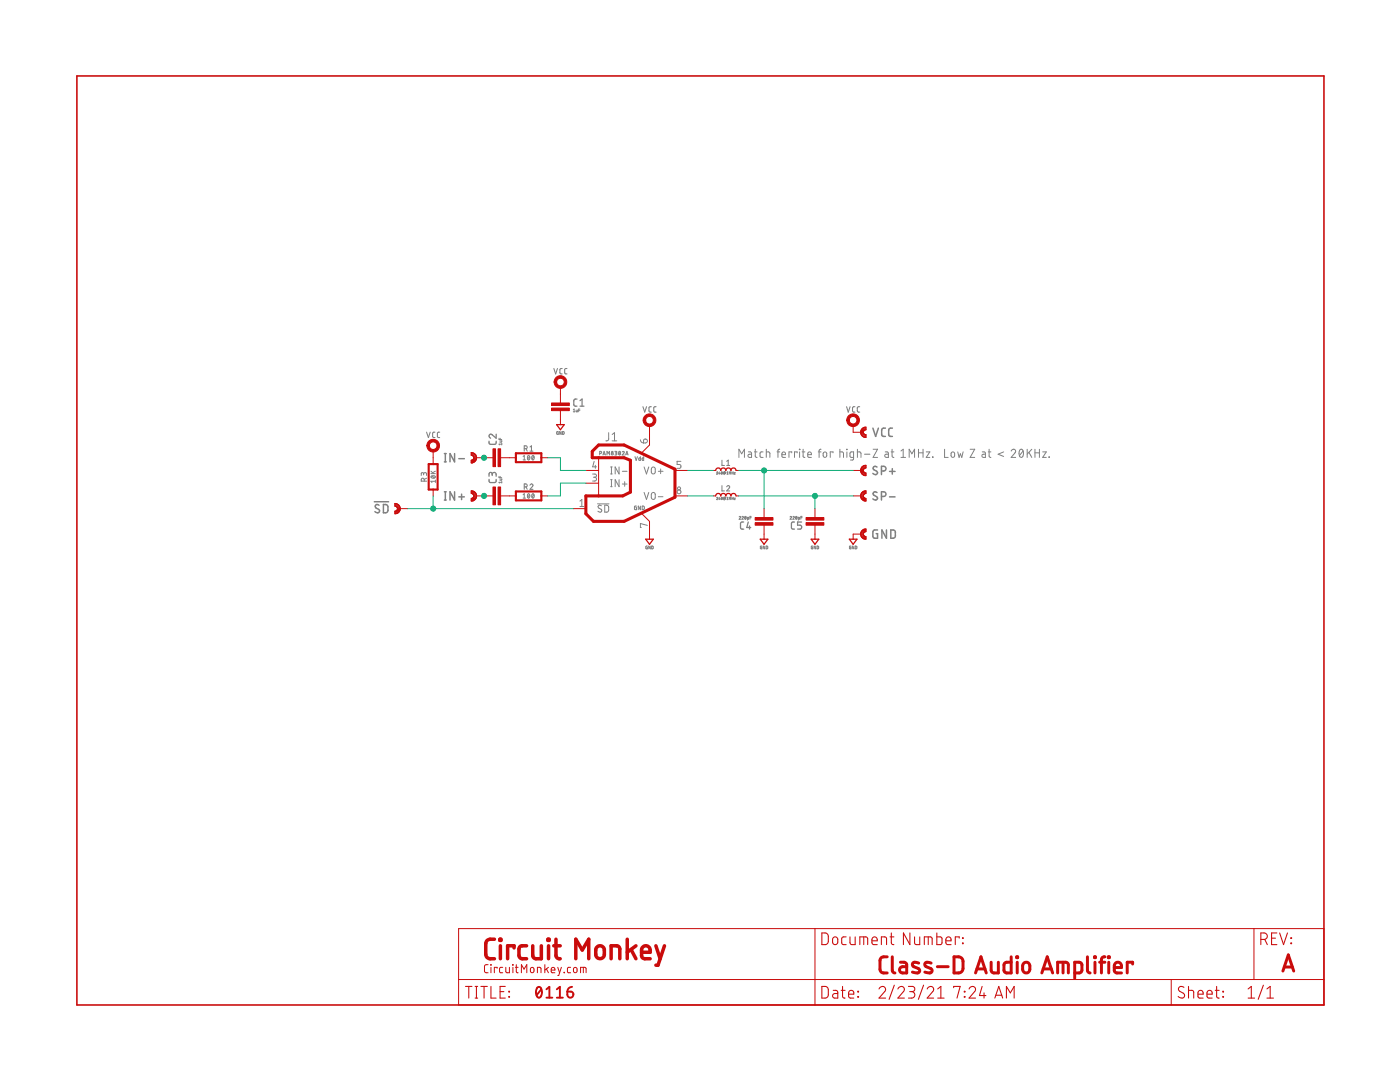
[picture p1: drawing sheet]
<?xml version="1.0" encoding="utf-8"?>
<!DOCTYPE eagle SYSTEM "eagle.dtd">
<eagle version="9.6.2">
<drawing>
<settings>
<setting alwaysvectorfont="yes"/>
<setting verticaltext="up"/>
</settings>
<grid distance="0.1" unitdist="inch" unit="inch" style="lines" multiple="1" display="no" altdistance="0.01" altunitdist="inch" altunit="inch"/>
<schematic xreflabel="%F%N/%S.%C%R" xrefpart="/%S.%C%R">
<libraries>
<library name="frames-custom">
<symbols>
<symbol name="LETTER_L">
<frame x1="0" y1="0" x2="248.92" y2="185.42" columns="12" rows="17" layer="94" border-left="no" border-top="no" border-right="no" border-bottom="no"/>
</symbol>
<symbol name="DOCFIELD-CIRCUITMONKEY">
<wire x1="0" y1="0" x2="71.12" y2="0" width="0.1016" layer="94"/>
<wire x1="101.6" y1="15.24" x2="87.63" y2="15.24" width="0.1016" layer="94"/>
<wire x1="0" y1="0" x2="0" y2="5.08" width="0.1016" layer="94"/>
<wire x1="0" y1="5.08" x2="71.12" y2="5.08" width="0.1016" layer="94"/>
<wire x1="0" y1="5.08" x2="0" y2="15.24" width="0.1016" layer="94"/>
<wire x1="101.6" y1="15.24" x2="101.6" y2="5.08" width="0.1016" layer="94"/>
<wire x1="71.12" y1="5.08" x2="71.12" y2="0" width="0.1016" layer="94"/>
<wire x1="71.12" y1="5.08" x2="87.63" y2="5.08" width="0.1016" layer="94"/>
<wire x1="71.12" y1="0" x2="101.6" y2="0" width="0.1016" layer="94"/>
<wire x1="87.63" y1="15.24" x2="87.63" y2="5.08" width="0.1016" layer="94"/>
<wire x1="87.63" y1="15.24" x2="0" y2="15.24" width="0.1016" layer="94"/>
<wire x1="87.63" y1="5.08" x2="101.6" y2="5.08" width="0.1016" layer="94"/>
<wire x1="101.6" y1="5.08" x2="101.6" y2="0" width="0.1016" layer="94"/>
<wire x1="0" y1="0" x2="-71.12" y2="0" width="0.1016" layer="94"/>
<wire x1="-71.12" y1="0" x2="-71.12" y2="5.08" width="0.1016" layer="94"/>
<wire x1="-71.12" y1="5.08" x2="-71.12" y2="15.24" width="0.1016" layer="94"/>
<wire x1="-71.12" y1="15.24" x2="0" y2="15.24" width="0.1016" layer="94"/>
<wire x1="0" y1="5.08" x2="-71.12" y2="5.08" width="0.1016" layer="94"/>
<text x="1.27" y="1.27" size="2.54" layer="94" font="vector">Date:</text>
<text x="12.7" y="1.27" size="2.54" layer="94" font="vector">&gt;LAST_DATE_TIME</text>
<text x="72.39" y="1.27" size="2.54" layer="94" font="vector">Sheet:</text>
<text x="86.36" y="1.27" size="2.54" layer="94" font="vector">&gt;SHEET</text>
<text x="88.9" y="11.938" size="2.54" layer="94" font="vector">REV:</text>
<text x="-69.85" y="1.27" size="2.54" layer="94" font="vector">TITLE:</text>
<text x="1.27" y="11.938" size="2.54" layer="94" font="vector">Document Number:</text>
<text x="-55.88" y="1.27" size="2.54" layer="94" font="vector" ratio="15">&gt;DRAWING_NAME</text>
<text x="-66.04" y="8.89" size="4.572" layer="94" ratio="15">Circuit Monkey</text>
<text x="-66.04" y="6.35" size="1.778" layer="94">CircuitMonkey.com</text>
<text x="12.7" y="6.096" size="3.81" layer="94" ratio="15">&gt;DOCUMENT_NUMBER</text>
<text x="94.488" y="8.382" size="3.81" layer="94" ratio="15" align="center">&gt;REV</text>
</symbol>
</symbols>
<devicesets>
<deviceset name="LETTER_L-CIRCUITMONKEY">
<gates>
<gate name="G$1" symbol="LETTER_L" x="0" y="0"/>
<gate name="G$2" symbol="DOCFIELD-CIRCUITMONKEY" x="147.32" y="0"/>
</gates>
<devices>
<device name="">
<technologies>
<technology name=""/>
</technologies>
</device>
</devices>
</deviceset>
</devicesets>
</library>
<library name="op-amp">
<symbols>
<symbol name="AMP-CLASS-D">
<pin name="IN-" x="-10.16" y="2.54" length="short"/>
<pin name="IN+" x="-10.16" y="0" length="short"/>
<pin name="!SD" x="-12.7" y="-5.08" length="short"/>
<pin name="GND" x="2.54" y="-10.16" visible="pad" length="short" rot="R90"/>
<pin name="VO-" x="10.16" y="-2.54" length="short" rot="R180"/>
<pin name="VO+" x="10.16" y="2.54" length="short" rot="R180"/>
<pin name="VDD" x="2.54" y="10.16" visible="pad" length="short" rot="R270"/>
<wire x1="7.62" y1="2.794" x2="7.62" y2="-2.794" width="0.6096" layer="94"/>
<wire x1="7.62" y1="-2.794" x2="-2.54" y2="-7.62" width="0.6096" layer="94"/>
<wire x1="-2.54" y1="-7.62" x2="-8.636" y2="-7.62" width="0.6096" layer="94"/>
<wire x1="-8.636" y1="-7.62" x2="-10.16" y2="-6.096" width="0.6096" layer="94"/>
<wire x1="-10.16" y1="-6.096" x2="-10.16" y2="-2.54" width="0.6096" layer="94"/>
<wire x1="-10.16" y1="-2.54" x2="-7.62" y2="-2.54" width="0.6096" layer="94"/>
<wire x1="-7.62" y1="-2.54" x2="-2.794" y2="-2.54" width="0.6096" layer="94"/>
<wire x1="-2.794" y1="-2.54" x2="-1.27" y2="-1.778" width="0.6096" layer="94"/>
<wire x1="-1.27" y1="-1.778" x2="-1.27" y2="4.572" width="0.6096" layer="94"/>
<wire x1="-1.27" y1="4.572" x2="-2.54" y2="5.08" width="0.6096" layer="94"/>
<wire x1="-2.54" y1="5.08" x2="-7.62" y2="5.08" width="0.6096" layer="94"/>
<wire x1="-7.62" y1="5.08" x2="-8.89" y2="5.08" width="0.6096" layer="94"/>
<wire x1="-8.89" y1="5.08" x2="-8.89" y2="6.35" width="0.6096" layer="94"/>
<wire x1="-8.89" y1="6.35" x2="-7.62" y2="7.62" width="0.6096" layer="94"/>
<wire x1="-7.62" y1="7.62" x2="-2.54" y2="7.62" width="0.6096" layer="94"/>
<wire x1="-2.54" y1="7.62" x2="7.62" y2="2.794" width="0.6096" layer="94"/>
<wire x1="-7.62" y1="5.08" x2="-7.62" y2="-2.54" width="0.127" layer="94"/>
<wire x1="2.54" y1="7.62" x2="1.016" y2="6.096" width="0.1524" layer="94"/>
<wire x1="1.016" y1="6.096" x2="0.762" y2="6.096" width="0.1524" layer="94"/>
<wire x1="2.54" y1="-7.62" x2="1.016" y2="-6.096" width="0.1524" layer="94"/>
<text x="0.508" y="5.334" size="0.8128" layer="97" align="top-center">Vdd</text>
<text x="0.508" y="-5.334" size="0.8128" layer="97" rot="R180" align="top-center">GND</text>
<text x="-5.08" y="8.382" size="1.778" layer="95" rot="R180" align="top-center">&gt;NAME</text>
<text x="-4.572" y="5.588" size="0.8128" layer="96" rot="R180" align="top-center">&gt;VALUE</text>
</symbol>
</symbols>
<devicesets>
<deviceset name="PAM8302A" prefix="J" uservalue="yes">
<gates>
<gate name="G$1" symbol="AMP-CLASS-D" x="5.08" y="0"/>
</gates>
<devices>
<device name="DFN-3X3" package="DFN-8-3X3">
<connects>
<connect gate="G$1" pin="!SD" pad="1"/>
<connect gate="G$1" pin="GND" pad="7"/>
<connect gate="G$1" pin="IN+" pad="3"/>
<connect gate="G$1" pin="IN-" pad="4"/>
<connect gate="G$1" pin="VDD" pad="6"/>
<connect gate="G$1" pin="VO+" pad="5"/>
<connect gate="G$1" pin="VO-" pad="8"/>
</connects>
<package3dinstances>
<package3dinstance package3d_urn="urn:adsk.eagle:package:26663923/2"/>
</package3dinstances>
<technologies>
<technology name="">
<attribute name="COST01" value="0.65" constant="no"/>
<attribute name="MFR" value="Diodes, Inc." constant="no"/>
<attribute name="MPN" value="PAM8302AAYC" constant="no"/>
<attribute name="VALUE" value="PAM8302A" constant="no"/>
</technology>
</technologies>
</device>
<device name="DFN-2X2" package="DFN-8-2X2">
<connects>
<connect gate="G$1" pin="!SD" pad="3"/>
<connect gate="G$1" pin="GND" pad="6 7"/>
<connect gate="G$1" pin="IN+" pad="5"/>
<connect gate="G$1" pin="IN-" pad="4"/>
<connect gate="G$1" pin="VDD" pad="2"/>
<connect gate="G$1" pin="VO+" pad="1"/>
<connect gate="G$1" pin="VO-" pad="8"/>
</connects>
<package3dinstances>
<package3dinstance package3d_urn="urn:adsk.eagle:package:7076663/4"/>
</package3dinstances>
<technologies>
<technology name="">
<attribute name="COST01" value="0.650" constant="no"/>
<attribute name="MFR" value="Diodes, Inc." constant="no"/>
<attribute name="MPN" value="PAM8302ABGC" constant="no"/>
<attribute name="VALUE" value="PAM8302A" constant="no"/>
</technology>
</technologies>
</device>
<device name="MSOP-8" package="MSOP8-0.65">
<connects>
<connect gate="G$1" pin="!SD" pad="1"/>
<connect gate="G$1" pin="GND" pad="7"/>
<connect gate="G$1" pin="IN+" pad="3"/>
<connect gate="G$1" pin="IN-" pad="4"/>
<connect gate="G$1" pin="VDD" pad="6"/>
<connect gate="G$1" pin="VO+" pad="5"/>
<connect gate="G$1" pin="VO-" pad="8"/>
</connects>
<package3dinstances>
<package3dinstance package3d_urn="urn:adsk.eagle:package:7191701/3"/>
</package3dinstances>
<technologies>
<technology name="">
<attribute name="COST01" value="0.65" constant="no"/>
<attribute name="MFR" value="Diodes, Inc." constant="no"/>
<attribute name="MPN" value="PAM8302AASC" constant="no"/>
<attribute name="VALUE" value="PAM8302A" constant="no"/>
</technology>
</technologies>
</device>
<device name="SOP-8" package="SO-8-UNIVERSAL">
<connects>
<connect gate="G$1" pin="!SD" pad="1"/>
<connect gate="G$1" pin="GND" pad="7"/>
<connect gate="G$1" pin="IN+" pad="3"/>
<connect gate="G$1" pin="IN-" pad="4"/>
<connect gate="G$1" pin="VDD" pad="6"/>
<connect gate="G$1" pin="VO+" pad="5"/>
<connect gate="G$1" pin="VO-" pad="8"/>
</connects>
<package3dinstances>
<package3dinstance package3d_urn="urn:adsk.eagle:package:7076667/2"/>
</package3dinstances>
<technologies>
<technology name="">
<attribute name="COST01" value="0.65" constant="no"/>
<attribute name="MFR" value="Diodes, Inc." constant="no"/>
<attribute name="MPN" value="PAM8302AADC" constant="no"/>
<attribute name="VALUE" value="PAM8302A" constant="no"/>
</technology>
</technologies>
</device>
</devices>
</deviceset>
</devicesets>
</library>
<library name="rlc">
<symbols>
<symbol name="RES-EU" library_locally_modified="yes">
<wire x1="-1.27" y1="-0.889" x2="3.81" y2="-0.889" width="0.4064" layer="94"/>
<wire x1="3.81" y1="0.889" x2="-1.27" y2="0.889" width="0.4064" layer="94"/>
<wire x1="3.81" y1="-0.889" x2="3.81" y2="0" width="0.4064" layer="94"/>
<wire x1="3.81" y1="0" x2="3.81" y2="0.889" width="0.4064" layer="94"/>
<wire x1="-1.27" y1="-0.889" x2="-1.27" y2="0" width="0.4064" layer="94"/>
<wire x1="-1.27" y1="0" x2="-1.27" y2="0.889" width="0.4064" layer="94"/>
<wire x1="3.81" y1="0" x2="5.08" y2="0" width="0.1524" layer="94"/>
<wire x1="-1.27" y1="0" x2="-2.54" y2="0" width="0.1524" layer="94"/>
<text x="1.27" y="1.2192" size="1.27" layer="95" font="vector" ratio="15" align="bottom-center">&gt;NAME</text>
<text x="1.27" y="0" size="0.9652" layer="96" font="vector" align="center">&gt;VALUE</text>
<pin name="2" x="5.08" y="0" visible="off" length="point" direction="pas" swaplevel="1" rot="R180"/>
<pin name="1" x="-2.54" y="0" visible="off" length="point" direction="pas" swaplevel="1"/>
</symbol>
<symbol name="CAP-NP" library_locally_modified="yes">
<wire x1="0" y1="2.54" x2="0" y2="0.508" width="0.1524" layer="94"/>
<wire x1="0" y1="-2.54" x2="0" y2="-0.508" width="0.1524" layer="94"/>
<text x="2.54" y="0" size="1.6764" layer="95" font="vector" ratio="15">&gt;NAME</text>
<text x="2.54" y="-1.016" size="0.6096" layer="96" font="vector">&gt;VALUE</text>
<rectangle x1="-1.778" y1="0.254" x2="1.778" y2="0.762" layer="94"/>
<rectangle x1="-1.778" y1="-0.762" x2="1.778" y2="-0.254" layer="94"/>
<pin name="1" x="0" y="2.54" visible="off" length="point" direction="pas"/>
<pin name="2" x="0" y="-2.54" visible="off" length="point" direction="pas"/>
</symbol>
<symbol name="FERRITE">
<wire x1="-2.032" y1="0" x2="-1.016" y2="0" width="0.254" layer="94" curve="-180"/>
<wire x1="-1.016" y1="0" x2="0" y2="0" width="0.254" layer="94" curve="-180"/>
<wire x1="0" y1="0" x2="1.016" y2="0" width="0.254" layer="94" curve="-180"/>
<wire x1="1.016" y1="0" x2="2.032" y2="0" width="0.254" layer="94" curve="-180"/>
<wire x1="-2.032" y1="0" x2="-2.54" y2="0" width="0.1524" layer="94"/>
<wire x1="2.032" y1="0" x2="2.54" y2="0" width="0.1524" layer="94"/>
<text x="0" y="1.524" size="1.27" layer="95" ratio="15" align="center">&gt;NAME</text>
<text x="0" y="-0.508" size="0.508" layer="96" font="vector" ratio="10" align="center">&gt;VALUE</text>
<pin name="1" x="-2.54" y="0" visible="off" length="point" direction="pas" swaplevel="1"/>
<pin name="2" x="2.54" y="0" visible="off" length="point" direction="pas" swaplevel="1" rot="R180"/>
</symbol>
</symbols>
<devicesets>
<deviceset name="RESISTOR" prefix="R" uservalue="yes" library_locally_modified="yes">
<gates>
<gate name="G$1" symbol="RES-EU" x="0" y="0"/>
</gates>
<devices>
<device name="THD_204/7" package="R_THD_204/7">
<connects>
<connect gate="G$1" pin="1" pad="1"/>
<connect gate="G$1" pin="2" pad="2"/>
</connects>
<package3dinstances>
<package3dinstance package3d_urn="urn:adsk.eagle:package:4192972/1"/>
</package3dinstances>
<technologies>
<technology name=""/>
</technologies>
</device>
<device name="1206" package="1206">
<connects>
<connect gate="G$1" pin="1" pad="1"/>
<connect gate="G$1" pin="2" pad="2"/>
</connects>
<package3dinstances>
<package3dinstance package3d_urn="urn:adsk.eagle:package:4192976/1"/>
</package3dinstances>
<technologies>
<technology name=""/>
</technologies>
</device>
<device name="0805" package="0805-RES">
<connects>
<connect gate="G$1" pin="1" pad="1"/>
<connect gate="G$1" pin="2" pad="2"/>
</connects>
<package3dinstances>
<package3dinstance package3d_urn="urn:adsk.eagle:package:4193042/2"/>
</package3dinstances>
<technologies>
<technology name=""/>
</technologies>
</device>
<device name="0603" package="0603-RES">
<connects>
<connect gate="G$1" pin="1" pad="1"/>
<connect gate="G$1" pin="2" pad="2"/>
</connects>
<package3dinstances>
<package3dinstance package3d_urn="urn:adsk.eagle:package:4193040/2"/>
</package3dinstances>
<technologies>
<technology name=""/>
</technologies>
</device>
<device name="THD_610/236" package="R_THD_610/236">
<connects>
<connect gate="G$1" pin="1" pad="P$1"/>
<connect gate="G$1" pin="2" pad="P$2"/>
</connects>
<package3dinstances>
<package3dinstance package3d_urn="urn:adsk.eagle:package:4192953/1"/>
</package3dinstances>
<technologies>
<technology name=""/>
</technologies>
</device>
<device name="2512" package="2512">
<connects>
<connect gate="G$1" pin="1" pad="1"/>
<connect gate="G$1" pin="2" pad="2"/>
</connects>
<package3dinstances>
<package3dinstance package3d_urn="urn:adsk.eagle:package:4192973/1"/>
</package3dinstances>
<technologies>
<technology name=""/>
</technologies>
</device>
<device name="2012" package="2012">
<connects>
<connect gate="G$1" pin="1" pad="1"/>
<connect gate="G$1" pin="2" pad="2"/>
</connects>
<package3dinstances>
<package3dinstance package3d_urn="urn:adsk.eagle:package:4192974/1"/>
</package3dinstances>
<technologies>
<technology name=""/>
</technologies>
</device>
<device name="1210" package="1210-RES">
<connects>
<connect gate="G$1" pin="1" pad="1"/>
<connect gate="G$1" pin="2" pad="2"/>
</connects>
<package3dinstances>
<package3dinstance package3d_urn="urn:adsk.eagle:package:4192975/2"/>
</package3dinstances>
<technologies>
<technology name=""/>
</technologies>
</device>
<device name="0402" package="0402-RES">
<connects>
<connect gate="G$1" pin="1" pad="1"/>
<connect gate="G$1" pin="2" pad="2"/>
</connects>
<package3dinstances>
<package3dinstance package3d_urn="urn:adsk.eagle:package:4193045/3"/>
</package3dinstances>
<technologies>
<technology name=""/>
</technologies>
</device>
<device name="THD_0.25_WATT" package="R_THD_0.25W">
<connects>
<connect gate="G$1" pin="1" pad="1"/>
<connect gate="G$1" pin="2" pad="2"/>
</connects>
<package3dinstances>
<package3dinstance package3d_urn="urn:adsk.eagle:package:26222947/3"/>
</package3dinstances>
<technologies>
<technology name=""/>
</technologies>
</device>
</devices>
</deviceset>
<deviceset name="CAPACITOR" prefix="C" uservalue="yes">
<gates>
<gate name="G$1" symbol="CAP-NP" x="0" y="0"/>
</gates>
<devices>
<device name="1206" package="1206">
<connects>
<connect gate="G$1" pin="1" pad="1"/>
<connect gate="G$1" pin="2" pad="2"/>
</connects>
<package3dinstances>
<package3dinstance package3d_urn="urn:adsk.eagle:package:4192976/1"/>
</package3dinstances>
<technologies>
<technology name=""/>
</technologies>
</device>
<device name="0805" package="0805-CAP">
<connects>
<connect gate="G$1" pin="1" pad="1"/>
<connect gate="G$1" pin="2" pad="2"/>
</connects>
<package3dinstances>
<package3dinstance package3d_urn="urn:adsk.eagle:package:4193041/2"/>
</package3dinstances>
<technologies>
<technology name=""/>
</technologies>
</device>
<device name="0603-OLD" package="0603">
<connects>
<connect gate="G$1" pin="1" pad="1"/>
<connect gate="G$1" pin="2" pad="2"/>
</connects>
<package3dinstances>
<package3dinstance package3d_urn="urn:adsk.eagle:package:4192969/3"/>
</package3dinstances>
<technologies>
<technology name=""/>
</technologies>
</device>
<device name="1210" package="1210-CAP">
<connects>
<connect gate="G$1" pin="1" pad="1"/>
<connect gate="G$1" pin="2" pad="2"/>
</connects>
<package3dinstances>
<package3dinstance package3d_urn="urn:adsk.eagle:package:7886202/2"/>
</package3dinstances>
<technologies>
<technology name=""/>
</technologies>
</device>
<device name="THD_5MM" package="CAP_CER_THD_5MM">
<connects>
<connect gate="G$1" pin="1" pad="1"/>
<connect gate="G$1" pin="2" pad="2"/>
</connects>
<package3dinstances>
<package3dinstance package3d_urn="urn:adsk.eagle:package:4192947/2"/>
</package3dinstances>
<technologies>
<technology name="">
<attribute name="MFR" value="Tayda" constant="no"/>
<attribute name="MPN" value="A-550" constant="no"/>
<attribute name="VALUE" value="0.01uF" constant="no"/>
</technology>
</technologies>
</device>
<device name="THD_2.5MM" package="CAP_CER_THD_2.5MM">
<connects>
<connect gate="G$1" pin="1" pad="1"/>
<connect gate="G$1" pin="2" pad="2"/>
</connects>
<package3dinstances>
<package3dinstance package3d_urn="urn:adsk.eagle:package:4192946/1"/>
</package3dinstances>
<technologies>
<technology name=""/>
</technologies>
</device>
<device name="0402" package="0402-CAP">
<connects>
<connect gate="G$1" pin="1" pad="1"/>
<connect gate="G$1" pin="2" pad="2"/>
</connects>
<package3dinstances>
<package3dinstance package3d_urn="urn:adsk.eagle:package:4193046/4"/>
</package3dinstances>
<technologies>
<technology name=""/>
</technologies>
</device>
<device name="0603" package="0603-CAP">
<connects>
<connect gate="G$1" pin="1" pad="1"/>
<connect gate="G$1" pin="2" pad="2"/>
</connects>
<package3dinstances>
<package3dinstance package3d_urn="urn:adsk.eagle:package:4193021/2"/>
</package3dinstances>
<technologies>
<technology name=""/>
</technologies>
</device>
</devices>
</deviceset>
<deviceset name="FERRITE" prefix="L" uservalue="yes">
<gates>
<gate name="L" symbol="FERRITE" x="0" y="0"/>
</gates>
<devices>
<device name="120OHM-500MA" package="L0603">
<connects>
<connect gate="L" pin="1" pad="1"/>
<connect gate="L" pin="2" pad="2"/>
</connects>
<package3dinstances>
<package3dinstance package3d_urn="urn:adsk.eagle:package:7191564/2"/>
</package3dinstances>
<technologies>
<technology name="">
<attribute name="MPN" value="BLM18AG121SN1D" constant="no"/>
<attribute name="VALUE" value="120OHM-500MA"/>
</technology>
</technologies>
</device>
<device name="240OHM-600MA-0402" package="0402-IND">
<connects>
<connect gate="L" pin="1" pad="3"/>
<connect gate="L" pin="2" pad="4"/>
</connects>
<package3dinstances>
<package3dinstance package3d_urn="urn:adsk.eagle:package:4193047/3"/>
</package3dinstances>
<technologies>
<technology name="">
<attribute name="COST01" value=".1" constant="no"/>
<attribute name="MFR" value="TDK" constant="no"/>
<attribute name="MPN" value="MMZ1005S241HT000" constant="no"/>
<attribute name="VALUE" value="240@1MHz" constant="no"/>
</technology>
</technologies>
</device>
</devices>
</deviceset>
</devicesets>
</library>
<library name="con-headers">
<symbols>
<symbol name="CAST_01X1">
<polygon width="0.254" layer="94">
<vertex x="0" y="0.508" curve="90"/>
<vertex x="-0.508" y="0" curve="90"/>
<vertex x="0" y="-0.508"/>
<vertex x="0" y="-1.016" curve="-90"/>
<vertex x="-1.016" y="0" curve="-90"/>
<vertex x="0" y="1.016"/>
</polygon>
<pin name="1" x="-2.54" y="0" visible="off" length="point"/>
<wire x1="-2.54" y1="0" x2="-1.016" y2="0" width="0.1524" layer="94"/>
<text x="1.27" y="0" size="1.9304" layer="95" ratio="15" rot="R180" align="center-right">&gt;NAME</text>
</symbol>
</symbols>
<devicesets>
<deviceset name="CAST-01X1" prefix="CST">
<gates>
<gate name="G$1" symbol="CAST_01X1" x="0" y="0"/>
</gates>
<devices>
<device name="2.54MM" package="CAST01-2.54MM">
<connects>
<connect gate="G$1" pin="1" pad="1"/>
</connects>
<package3dinstances>
<package3dinstance package3d_urn="urn:adsk.eagle:package:14150085/3"/>
</package3dinstances>
<technologies>
<technology name=""/>
</technologies>
</device>
<device name="2.00MM" package="CAST01-2.00MM">
<connects>
<connect gate="G$1" pin="1" pad="1 P$1 P$2"/>
</connects>
<package3dinstances>
<package3dinstance package3d_urn="urn:adsk.eagle:package:26716772/2"/>
</package3dinstances>
<technologies>
<technology name=""/>
</technologies>
</device>
</devices>
</deviceset>
</devicesets>
</library>
<library name="supply">
<symbols>
<symbol name="GND" library_locally_modified="yes">
<wire x1="-0.762" y1="-1.016" x2="0" y2="-1.016" width="0.254" layer="94"/>
<wire x1="0" y1="-1.016" x2="0.762" y2="-1.016" width="0.254" layer="94"/>
<wire x1="0.762" y1="-1.016" x2="0" y2="-2.032" width="0.254" layer="94"/>
<wire x1="0" y1="-2.032" x2="-0.762" y2="-1.016" width="0.254" layer="94"/>
<wire x1="0" y1="0" x2="0" y2="-1.016" width="0.1524" layer="94"/>
<text x="0" y="-2.667" size="0.6096" layer="96" font="vector" align="center">&gt;VALUE</text>
<pin name="GND" x="0" y="0" visible="off" length="point" direction="sup" rot="R270"/>
</symbol>
<symbol name="VCC" library_locally_modified="yes">
<circle x="0" y="2.413" radius="1.016" width="0.508" layer="94"/>
<text x="0" y="3.937" size="1.27" layer="96" font="vector" ratio="15" align="bottom-center">&gt;VALUE</text>
<pin name="VCC" x="0" y="0" visible="off" length="point" direction="sup" rot="R90"/>
<wire x1="0" y1="0" x2="0" y2="1.524" width="0.1524" layer="94"/>
</symbol>
</symbols>
<devicesets>
<deviceset name="GND" prefix="SUPPLY" library_locally_modified="yes">
<gates>
<gate name="GND" symbol="GND" x="0" y="0"/>
</gates>
<devices>
<device name="">
<technologies>
<technology name=""/>
</technologies>
</device>
</devices>
</deviceset>
<deviceset name="VCC" prefix="SUPPLY" library_locally_modified="yes">
<gates>
<gate name="G$1" symbol="VCC" x="0" y="0"/>
</gates>
<devices>
<device name="">
<technologies>
<technology name=""/>
</technologies>
</device>
</devices>
</deviceset>
</devicesets>
</library>
</libraries>
<attributes>
</attributes>
<variantdefs>
</variantdefs>
<classes>
<class number="0" name="default" width="0" drill="0">
</class>
</classes>
<parts>
<part name="U$1" library="frames-custom" deviceset="LETTER_L-CIRCUITMONKEY" device="">
<attribute name="DOCUMENT_NUMBER" value="Class-D Audio Amplifier"/>
<attribute name="REV" value="A"/>
</part>
<part name="J1" library="op-amp" deviceset="PAM8302A" device="DFN-3X3" package3d_urn="urn:adsk.eagle:package:26663923/2" value="PAM8302A"/>
<part name="R1" library="rlc" deviceset="RESISTOR" device="0402" package3d_urn="urn:adsk.eagle:package:4193045/3" value="100"/>
<part name="C1" library="rlc" deviceset="CAPACITOR" device="0402" package3d_urn="urn:adsk.eagle:package:4193046/4" value="1uF"/>
<part name="VCC" library="con-headers" deviceset="CAST-01X1" device="2.00MM" package3d_urn="urn:adsk.eagle:package:26716772/2"/>
<part name="SUPPLY1" library="supply" deviceset="GND" device=""/>
<part name="SUPPLY2" library="supply" deviceset="VCC" device=""/>
<part name="C2" library="rlc" deviceset="CAPACITOR" device="0402" package3d_urn="urn:adsk.eagle:package:4193046/4" value="1uF"/>
<part name="C3" library="rlc" deviceset="CAPACITOR" device="0402" package3d_urn="urn:adsk.eagle:package:4193046/4" value="1uF"/>
<part name="R2" library="rlc" deviceset="RESISTOR" device="0402" package3d_urn="urn:adsk.eagle:package:4193045/3" value="100"/>
<part name="R3" library="rlc" deviceset="RESISTOR" device="0402" package3d_urn="urn:adsk.eagle:package:4193045/3" value="10K"/>
<part name="SUPPLY3" library="supply" deviceset="VCC" device=""/>
<part name="IN-" library="con-headers" deviceset="CAST-01X1" device="2.00MM" package3d_urn="urn:adsk.eagle:package:26716772/2"/>
<part name="IN+" library="con-headers" deviceset="CAST-01X1" device="2.00MM" package3d_urn="urn:adsk.eagle:package:26716772/2"/>
<part name="!SD" library="con-headers" deviceset="CAST-01X1" device="2.00MM" package3d_urn="urn:adsk.eagle:package:26716772/2"/>
<part name="SP+" library="con-headers" deviceset="CAST-01X1" device="2.00MM" package3d_urn="urn:adsk.eagle:package:26716772/2"/>
<part name="SP-" library="con-headers" deviceset="CAST-01X1" device="2.00MM" package3d_urn="urn:adsk.eagle:package:26716772/2"/>
<part name="SUPPLY4" library="supply" deviceset="GND" device=""/>
<part name="SUPPLY5" library="supply" deviceset="VCC" device=""/>
<part name="GND" library="con-headers" deviceset="CAST-01X1" device="2.00MM" package3d_urn="urn:adsk.eagle:package:26716772/2"/>
<part name="SUPPLY6" library="supply" deviceset="GND" device=""/>
<part name="SUPPLY7" library="supply" deviceset="VCC" device=""/>
<part name="C4" library="rlc" deviceset="CAPACITOR" device="0402" package3d_urn="urn:adsk.eagle:package:4193046/4" value="220pF"/>
<part name="C5" library="rlc" deviceset="CAPACITOR" device="0402" package3d_urn="urn:adsk.eagle:package:4193046/4" value="220pF"/>
<part name="SUPPLY8" library="supply" deviceset="GND" device=""/>
<part name="SUPPLY9" library="supply" deviceset="GND" device=""/>
<part name="L1" library="rlc" deviceset="FERRITE" device="240OHM-600MA-0402" package3d_urn="urn:adsk.eagle:package:4193047/3" value="240@1MHz"/>
<part name="L2" library="rlc" deviceset="FERRITE" device="240OHM-600MA-0402" package3d_urn="urn:adsk.eagle:package:4193047/3" value="240@1MHz"/>
</parts>
<sheets>
<sheet>
<plain>
<text x="132.08" y="109.22" size="1.778" layer="97">Match ferrite for high-Z at 1MHz.  Low Z at &lt; 20KHz.</text>
</plain>
<instances>
<instance part="U$1" gate="G$1" x="0" y="0" smashed="yes"/>
<instance part="U$1" gate="G$2" x="147.32" y="0" smashed="yes">
<attribute name="LAST_DATE_TIME" x="160.02" y="1.27" size="2.54" layer="94" font="vector"/>
<attribute name="SHEET" x="233.68" y="1.27" size="2.54" layer="94" font="vector"/>
<attribute name="DRAWING_NAME" x="91.44" y="1.27" size="2.54" layer="94" font="vector" ratio="15"/>
<attribute name="DOCUMENT_NUMBER" x="160.02" y="6.096" size="3.81" layer="94" ratio="15"/>
<attribute name="REV" x="241.808" y="8.382" size="3.81" layer="94" ratio="15" align="center"/>
</instance>
<instance part="J1" gate="G$1" x="111.76" y="104.14" smashed="yes">
<attribute name="NAME" x="106.68" y="112.522" size="1.778" layer="95" rot="R180" align="top-center"/>
<attribute name="VALUE" x="107.188" y="109.728" size="0.8128" layer="96" rot="R180" align="top-center"/>
</instance>
<instance part="R1" gate="G$1" x="88.9" y="109.22" smashed="yes">
<attribute name="NAME" x="90.17" y="110.4392" size="1.27" layer="95" font="vector" ratio="15" align="bottom-center"/>
<attribute name="VALUE" x="90.17" y="109.22" size="0.9652" layer="96" font="vector" align="center"/>
</instance>
<instance part="C1" gate="G$1" x="96.52" y="119.38" smashed="yes">
<attribute name="NAME" x="99.06" y="119.38" size="1.6764" layer="95" font="vector" ratio="15"/>
<attribute name="VALUE" x="99.06" y="118.364" size="0.6096" layer="96" font="vector"/>
</instance>
<instance part="VCC" gate="G$1" x="157.48" y="114.3" smashed="yes">
<attribute name="NAME" x="158.75" y="114.3" size="1.9304" layer="95" ratio="15" rot="R180" align="center-right"/>
</instance>
<instance part="SUPPLY1" gate="GND" x="114.3" y="93.98" smashed="yes">
<attribute name="VALUE" x="114.3" y="91.313" size="0.6096" layer="96" font="vector" align="center"/>
</instance>
<instance part="SUPPLY2" gate="G$1" x="114.3" y="114.3" smashed="yes">
<attribute name="VALUE" x="114.3" y="118.237" size="1.27" layer="96" font="vector" ratio="15" align="bottom-center"/>
</instance>
<instance part="C2" gate="G$1" x="83.82" y="109.22" smashed="yes" rot="R90">
<attribute name="NAME" x="83.82" y="111.76" size="1.6764" layer="95" font="vector" ratio="15" rot="R90"/>
<attribute name="VALUE" x="84.836" y="111.76" size="0.6096" layer="96" font="vector" rot="R90"/>
</instance>
<instance part="C3" gate="G$1" x="83.82" y="101.6" smashed="yes" rot="R90">
<attribute name="NAME" x="83.82" y="104.14" size="1.6764" layer="95" font="vector" ratio="15" rot="R90"/>
<attribute name="VALUE" x="84.836" y="104.14" size="0.6096" layer="96" font="vector" rot="R90"/>
</instance>
<instance part="R2" gate="G$1" x="88.9" y="101.6" smashed="yes">
<attribute name="NAME" x="90.17" y="102.8192" size="1.27" layer="95" font="vector" ratio="15" align="bottom-center"/>
<attribute name="VALUE" x="90.17" y="101.6" size="0.9652" layer="96" font="vector" align="center"/>
</instance>
<instance part="R3" gate="G$1" x="71.12" y="104.14" smashed="yes" rot="R90">
<attribute name="NAME" x="69.9008" y="105.41" size="1.27" layer="95" font="vector" ratio="15" rot="R90" align="bottom-center"/>
<attribute name="VALUE" x="71.12" y="105.41" size="0.9652" layer="96" font="vector" rot="R90" align="center"/>
</instance>
<instance part="SUPPLY3" gate="G$1" x="71.12" y="109.22" smashed="yes">
<attribute name="VALUE" x="71.12" y="113.157" size="1.27" layer="96" font="vector" ratio="15" align="bottom-center"/>
</instance>
<instance part="IN-" gate="G$1" x="78.74" y="109.22" smashed="yes" rot="R180">
<attribute name="NAME" x="77.47" y="109.22" size="1.9304" layer="95" ratio="15" align="center-right"/>
</instance>
<instance part="IN+" gate="G$1" x="78.74" y="101.6" smashed="yes" rot="R180">
<attribute name="NAME" x="77.47" y="101.6" size="1.9304" layer="95" ratio="15" align="center-right"/>
</instance>
<instance part="!SD" gate="G$1" x="63.5" y="99.06" smashed="yes" rot="R180">
<attribute name="NAME" x="62.23" y="99.06" size="1.9304" layer="95" ratio="15" align="center-right"/>
</instance>
<instance part="SP+" gate="G$1" x="157.48" y="106.68" smashed="yes">
<attribute name="NAME" x="158.75" y="106.68" size="1.9304" layer="95" ratio="15" rot="R180" align="center-right"/>
</instance>
<instance part="SP-" gate="G$1" x="157.48" y="101.6" smashed="yes">
<attribute name="NAME" x="158.75" y="101.6" size="1.9304" layer="95" ratio="15" rot="R180" align="center-right"/>
</instance>
<instance part="SUPPLY4" gate="GND" x="96.52" y="116.84" smashed="yes">
<attribute name="VALUE" x="96.52" y="114.173" size="0.6096" layer="96" font="vector" align="center"/>
</instance>
<instance part="SUPPLY5" gate="G$1" x="96.52" y="121.92" smashed="yes">
<attribute name="VALUE" x="96.52" y="125.857" size="1.27" layer="96" font="vector" ratio="15" align="bottom-center"/>
</instance>
<instance part="GND" gate="G$1" x="157.48" y="93.98" smashed="yes">
<attribute name="NAME" x="158.75" y="93.98" size="1.9304" layer="95" ratio="15" rot="R180" align="center-right"/>
</instance>
<instance part="SUPPLY6" gate="GND" x="154.94" y="93.98" smashed="yes">
<attribute name="VALUE" x="154.94" y="91.313" size="0.6096" layer="96" font="vector" align="center"/>
</instance>
<instance part="SUPPLY7" gate="G$1" x="154.94" y="114.3" smashed="yes">
<attribute name="VALUE" x="154.94" y="118.237" size="1.27" layer="96" font="vector" ratio="15" align="bottom-center"/>
</instance>
<instance part="C4" gate="G$1" x="137.16" y="96.52" smashed="yes" rot="R180">
<attribute name="NAME" x="134.62" y="96.52" size="1.6764" layer="95" font="vector" ratio="15" rot="R180"/>
<attribute name="VALUE" x="134.62" y="97.536" size="0.6096" layer="96" font="vector" rot="R180"/>
</instance>
<instance part="C5" gate="G$1" x="147.32" y="96.52" smashed="yes" rot="R180">
<attribute name="NAME" x="144.78" y="96.52" size="1.6764" layer="95" font="vector" ratio="15" rot="R180"/>
<attribute name="VALUE" x="144.78" y="97.536" size="0.6096" layer="96" font="vector" rot="R180"/>
</instance>
<instance part="SUPPLY8" gate="GND" x="137.16" y="93.98" smashed="yes">
<attribute name="VALUE" x="137.16" y="91.313" size="0.6096" layer="96" font="vector" align="center"/>
</instance>
<instance part="SUPPLY9" gate="GND" x="147.32" y="93.98" smashed="yes">
<attribute name="VALUE" x="147.32" y="91.313" size="0.6096" layer="96" font="vector" align="center"/>
</instance>
<instance part="L1" gate="L" x="129.54" y="106.68" smashed="yes">
<attribute name="NAME" x="129.54" y="108.204" size="1.27" layer="95" ratio="15" align="center"/>
<attribute name="VALUE" x="129.54" y="106.172" size="0.508" layer="96" font="vector" ratio="10" align="center"/>
</instance>
<instance part="L2" gate="L" x="129.54" y="101.6" smashed="yes">
<attribute name="NAME" x="129.54" y="103.124" size="1.27" layer="95" ratio="15" align="center"/>
<attribute name="VALUE" x="129.54" y="101.092" size="0.508" layer="96" font="vector" ratio="10" align="center"/>
</instance>
</instances>
<busses>
</busses>
<nets>
<net name="VCC" class="0">
<segment>
<pinref part="J1" gate="G$1" pin="VDD"/>
<pinref part="SUPPLY2" gate="G$1" pin="VCC"/>
</segment>
<segment>
<pinref part="R3" gate="G$1" pin="2"/>
<pinref part="SUPPLY3" gate="G$1" pin="VCC"/>
</segment>
<segment>
<pinref part="C1" gate="G$1" pin="1"/>
<pinref part="SUPPLY5" gate="G$1" pin="VCC"/>
</segment>
<segment>
<pinref part="VCC" gate="G$1" pin="1"/>
<pinref part="SUPPLY7" gate="G$1" pin="VCC"/>
</segment>
</net>
<net name="GND" class="0">
<segment>
<pinref part="J1" gate="G$1" pin="GND"/>
<pinref part="SUPPLY1" gate="GND" pin="GND"/>
</segment>
<segment>
<pinref part="C1" gate="G$1" pin="2"/>
<pinref part="SUPPLY4" gate="GND" pin="GND"/>
</segment>
<segment>
<pinref part="GND" gate="G$1" pin="1"/>
<pinref part="SUPPLY6" gate="GND" pin="GND"/>
</segment>
<segment>
<pinref part="C4" gate="G$1" pin="1"/>
<pinref part="SUPPLY8" gate="GND" pin="GND"/>
</segment>
<segment>
<pinref part="C5" gate="G$1" pin="1"/>
<pinref part="SUPPLY9" gate="GND" pin="GND"/>
</segment>
</net>
<net name="N$1" class="0">
<segment>
<pinref part="R1" gate="G$1" pin="1"/>
<pinref part="C2" gate="G$1" pin="2"/>
</segment>
</net>
<net name="N$2" class="0">
<segment>
<pinref part="C3" gate="G$1" pin="2"/>
<pinref part="R2" gate="G$1" pin="1"/>
</segment>
</net>
<net name="N$3" class="0">
<segment>
<pinref part="J1" gate="G$1" pin="IN-"/>
<wire x1="101.6" y1="106.68" x2="96.52" y2="106.68" width="0.1524" layer="91"/>
<wire x1="96.52" y1="106.68" x2="96.52" y2="109.22" width="0.1524" layer="91"/>
<pinref part="R1" gate="G$1" pin="2"/>
<wire x1="96.52" y1="109.22" x2="93.98" y2="109.22" width="0.1524" layer="91"/>
</segment>
</net>
<net name="N$4" class="0">
<segment>
<pinref part="R2" gate="G$1" pin="2"/>
<wire x1="93.98" y1="101.6" x2="96.52" y2="101.6" width="0.1524" layer="91"/>
<wire x1="96.52" y1="101.6" x2="96.52" y2="104.14" width="0.1524" layer="91"/>
<pinref part="J1" gate="G$1" pin="IN+"/>
<wire x1="96.52" y1="104.14" x2="101.6" y2="104.14" width="0.1524" layer="91"/>
</segment>
</net>
<net name="!SD" class="0">
<segment>
<pinref part="J1" gate="G$1" pin="!SD"/>
<wire x1="99.06" y1="99.06" x2="71.12" y2="99.06" width="0.1524" layer="91"/>
<pinref part="R3" gate="G$1" pin="1"/>
<wire x1="71.12" y1="99.06" x2="71.12" y2="101.6" width="0.1524" layer="91"/>
<wire x1="71.12" y1="99.06" x2="66.04" y2="99.06" width="0.1524" layer="91"/>
<junction x="71.12" y="99.06"/>
<pinref part="!SD" gate="G$1" pin="1"/>
</segment>
</net>
<net name="N$6" class="0">
<segment>
<pinref part="C2" gate="G$1" pin="1"/>
<junction x="81.28" y="109.22"/>
<pinref part="IN-" gate="G$1" pin="1"/>
</segment>
</net>
<net name="N$7" class="0">
<segment>
<pinref part="C3" gate="G$1" pin="1"/>
<junction x="81.28" y="101.6"/>
<pinref part="IN+" gate="G$1" pin="1"/>
</segment>
</net>
<net name="N$5" class="0">
<segment>
<pinref part="SP+" gate="G$1" pin="1"/>
<wire x1="154.94" y1="106.68" x2="137.16" y2="106.68" width="0.1524" layer="91"/>
<pinref part="C4" gate="G$1" pin="2"/>
<wire x1="137.16" y1="106.68" x2="132.08" y2="106.68" width="0.1524" layer="91"/>
<wire x1="137.16" y1="99.06" x2="137.16" y2="106.68" width="0.1524" layer="91"/>
<junction x="137.16" y="106.68"/>
<pinref part="L1" gate="L" pin="2"/>
</segment>
</net>
<net name="N$8" class="0">
<segment>
<pinref part="SP-" gate="G$1" pin="1"/>
<wire x1="154.94" y1="101.6" x2="147.32" y2="101.6" width="0.1524" layer="91"/>
<pinref part="C5" gate="G$1" pin="2"/>
<wire x1="147.32" y1="101.6" x2="132.08" y2="101.6" width="0.1524" layer="91"/>
<wire x1="147.32" y1="99.06" x2="147.32" y2="101.6" width="0.1524" layer="91"/>
<junction x="147.32" y="101.6"/>
<pinref part="L2" gate="L" pin="2"/>
</segment>
</net>
<net name="N$9" class="0">
<segment>
<pinref part="J1" gate="G$1" pin="VO+"/>
<wire x1="127" y1="106.68" x2="121.92" y2="106.68" width="0.1524" layer="91"/>
<pinref part="L1" gate="L" pin="1"/>
</segment>
</net>
<net name="N$10" class="0">
<segment>
<pinref part="J1" gate="G$1" pin="VO-"/>
<wire x1="127" y1="101.6" x2="121.92" y2="101.6" width="0.1524" layer="91"/>
<pinref part="L2" gate="L" pin="1"/>
</segment>
</net>
</nets>
</sheet>
</sheets>
</schematic>
</drawing>
<compatibility>
<note version="8.2" severity="warning">
Since Version 8.2, EAGLE supports online libraries. The ids
of those online libraries will not be understood (or retained)
with this version.
</note>
<note version="8.3" severity="warning">
Since Version 8.3, EAGLE supports URNs for individual library
assets (packages, symbols, and devices). The URNs of those assets
will not be understood (or retained) with this version.
</note>
<note version="8.3" severity="warning">
Since Version 8.3, EAGLE supports the association of 3D packages
with devices in libraries, schematics, and board files. Those 3D
packages will not be understood (or retained) with this version.
</note>
</compatibility>
</eagle>
